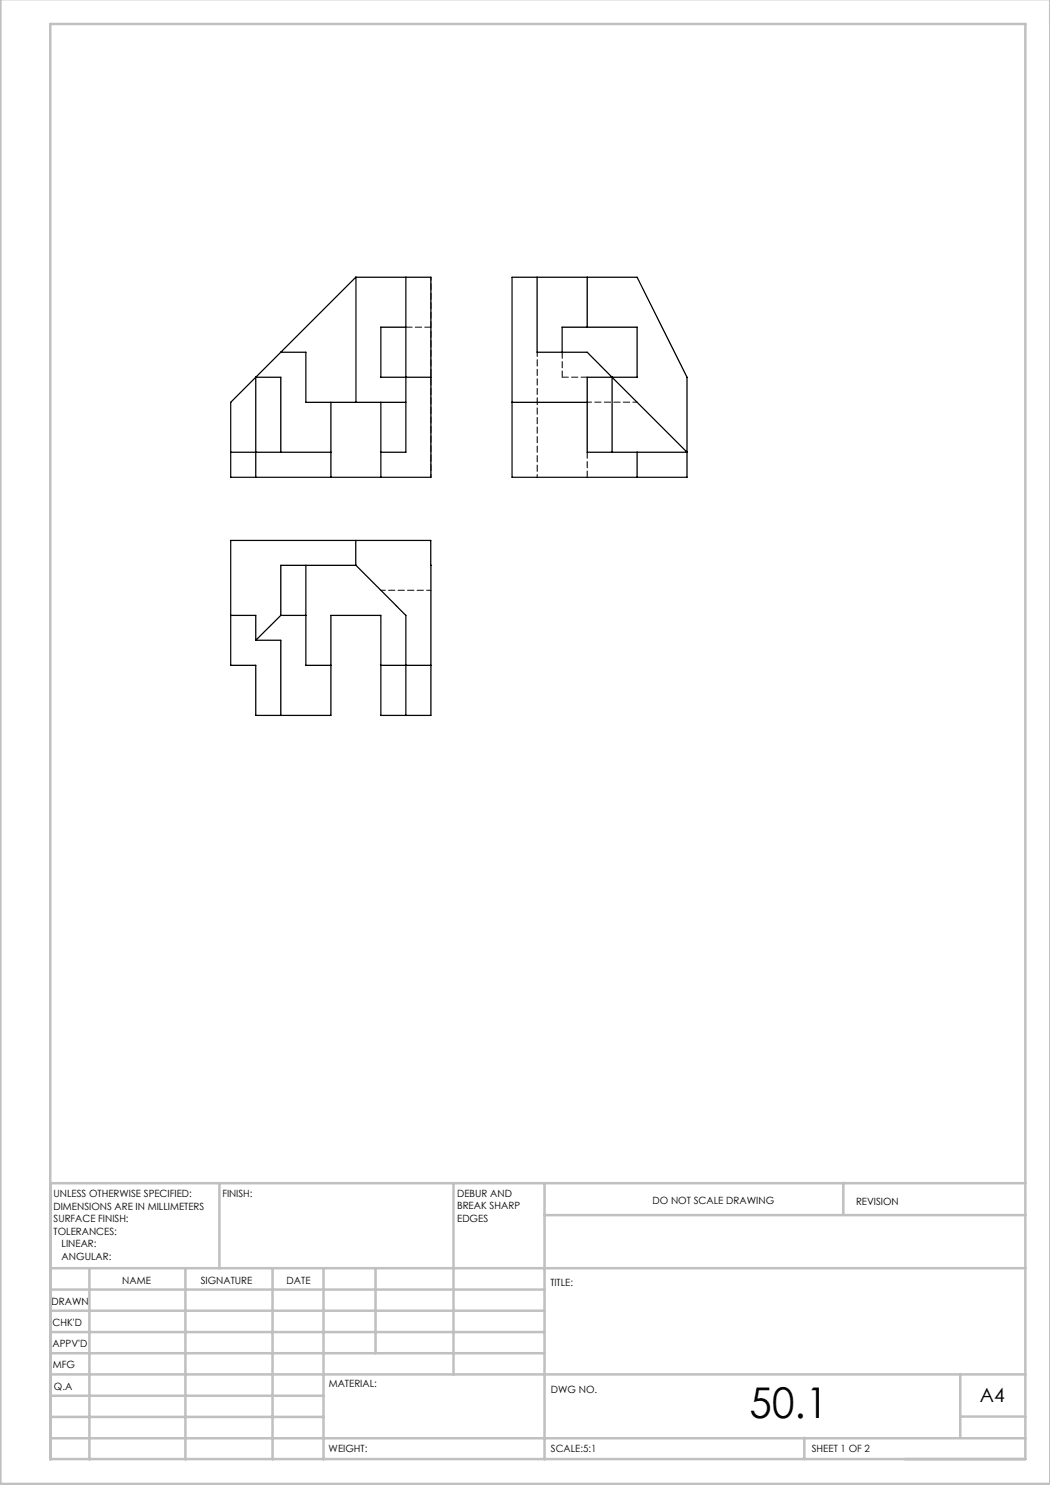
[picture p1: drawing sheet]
<svg xmlns="http://www.w3.org/2000/svg" width="210mm" height="297mm" viewBox="0 0 210 297" stroke-linecap="round" stroke-linejoin="round" font-family="sans-serif">
<g fill="none" stroke="#c0c0c0" stroke-width=".5">
<path d="M.1 -.1v296.9h209.9v-296.9M10.1 4.8h195v287h-195zM43.9 236.6v17M90.7 236.6v38.3M108.9 236.6v55.3M168.7 236.6v6.3M205.1 236.6h-195v55.3M10.1 253.6h195M10.1 257.9h98.8M17.9 253.6v38.3M37.1 253.6v38.3M54.5 253.6v38.3"/>
<path d="M64.7 253.6v38.3M75.1 253.6v17M108.9 243h96.2M10.1 270.6h98.8M10.1 266.4h98.8M10.1 262.1h98.8M10.1 279.1h54.6M10.1 274.9h195M192.1 274.8v12.7M10.1 287.7h195M10.1 283.4h54.6M160.9 287.5v4.3"/>
<path d="M192.1 283.3h13"/>
</g>
<g fill="none" stroke="#000" stroke-width=".25">
<path d="M71.2 55.5v25M81.2 55.5v34.9h-5M102.4 55.5h25l10 20v20h-35zM107.4 55.5v14.9h10l5 5.1M117.4 55.5v9.9M56.2 70.4l15-14.9h15v40h-40.1v-15zM56.2 70.4h5v10.1h20M81.2 65.4h-5v10.1h10M112.4 70.4v-5h15v10.1h-10v14.9h20l-15-14.9M122.4 75.5v14.9M46.1 90.4h20.1M56.2 90.4v-14.9h-5v20"/>
<path d="M66.2 80.5v15M76.2 80.5v15M102.4 80.5h15M127.4 90.4v5.1M46.1 108.1h40l.1 35h-10v-20h-10v20h-15v-10h-5.1zM61.2 113.1v20h5M71.2 108.1v5M46.1 123.1h5.1v5M51.2 128.1h5v15M56.2 123.1v-10h15l10 10v20M56.2 123.1l-5 5M56.2 123.1h5"/>
<path d="M76.2 133.1h10"/>
</g>
<path d="M81.2 65.4h5M112.4 75.4v-5M117.4 75.4h-5M117.4 95.4v-5" fill="none" stroke="#000" stroke-width=".2" stroke-dasharray="1.3 .6"/>
<path d="M86.2 95.4v-40" fill="none" stroke="#000" stroke-width=".2" stroke-dasharray="1.3 .6" stroke-dashoffset=".6"/>
<path d="M107.4 80.4v-10M127.4 80.4h-10M76.2 118.1h10" fill="none" stroke="#000" stroke-width=".2" stroke-dasharray="1.3 .6" stroke-dashoffset=".4"/>
<path d="M107.4 95.4v-15" fill="none" stroke="#000" stroke-width=".2" stroke-dasharray="1.3 .6" stroke-dashoffset=".8"/>
<text font-size="8.5" x="149.9" y="283.5">50.1</text>
<text font-size="3.9" x="196" y="280.4">A4</text>
<g font-size="2">
<text x="10.7" y="239.5">UNLESS OTHERWISE SPECIFIED:</text>
<text x="44.5" y="239.5">FINISH:</text>
<text x="91.4" y="239.4">DEBUR AND</text>
<text x="10.7" y="242">DIMENSIONS ARE IN MILLIMETERS</text>
<text x="10.7" y="244.5">SURFACE FINISH:</text>
<text x="91.4" y="241.9">BREAK SHARP</text>
<text x="91.4" y="244.4">EDGES</text>
<text x="130.5" y="240.8">DO NOT SCALE DRAWING</text>
<text x="171.2" y="241">REVISION</text>
<text x="10.7" y="247">TOLERANCES:</text>
<text x="12.3" y="249.5">LINEAR:</text>
<text x="12.3" y="252">ANGULAR:</text>
<text x="24.4" y="256.9">NAME</text>
<text x="40.1" y="256.8">SIGNATURE</text>
<text x="57.3" y="256.8">DATE</text>
<text x="110.1" y="257.1">TITLE:</text>
<text x="10.3" y="260.9">DRAWN</text>
<text x="10.5" y="269.3">APPV'D</text>
<text x="10.5" y="265.2">CHK'D</text>
<text x="10.6" y="273.6">MFG</text>
<text x="10.8" y="278">Q.A</text>
<text x="65.8" y="277.4">MATERIAL:</text>
<text x="110.2" y="278.5">DWG NO.</text>
<text x="65.7" y="290.4">WEIGHT:</text>
<text x="110.2" y="290.5">SCALE:5:1</text>
<text x="162.4" y="290.4">SHEET 1 OF 2</text>
</g>
</svg>
